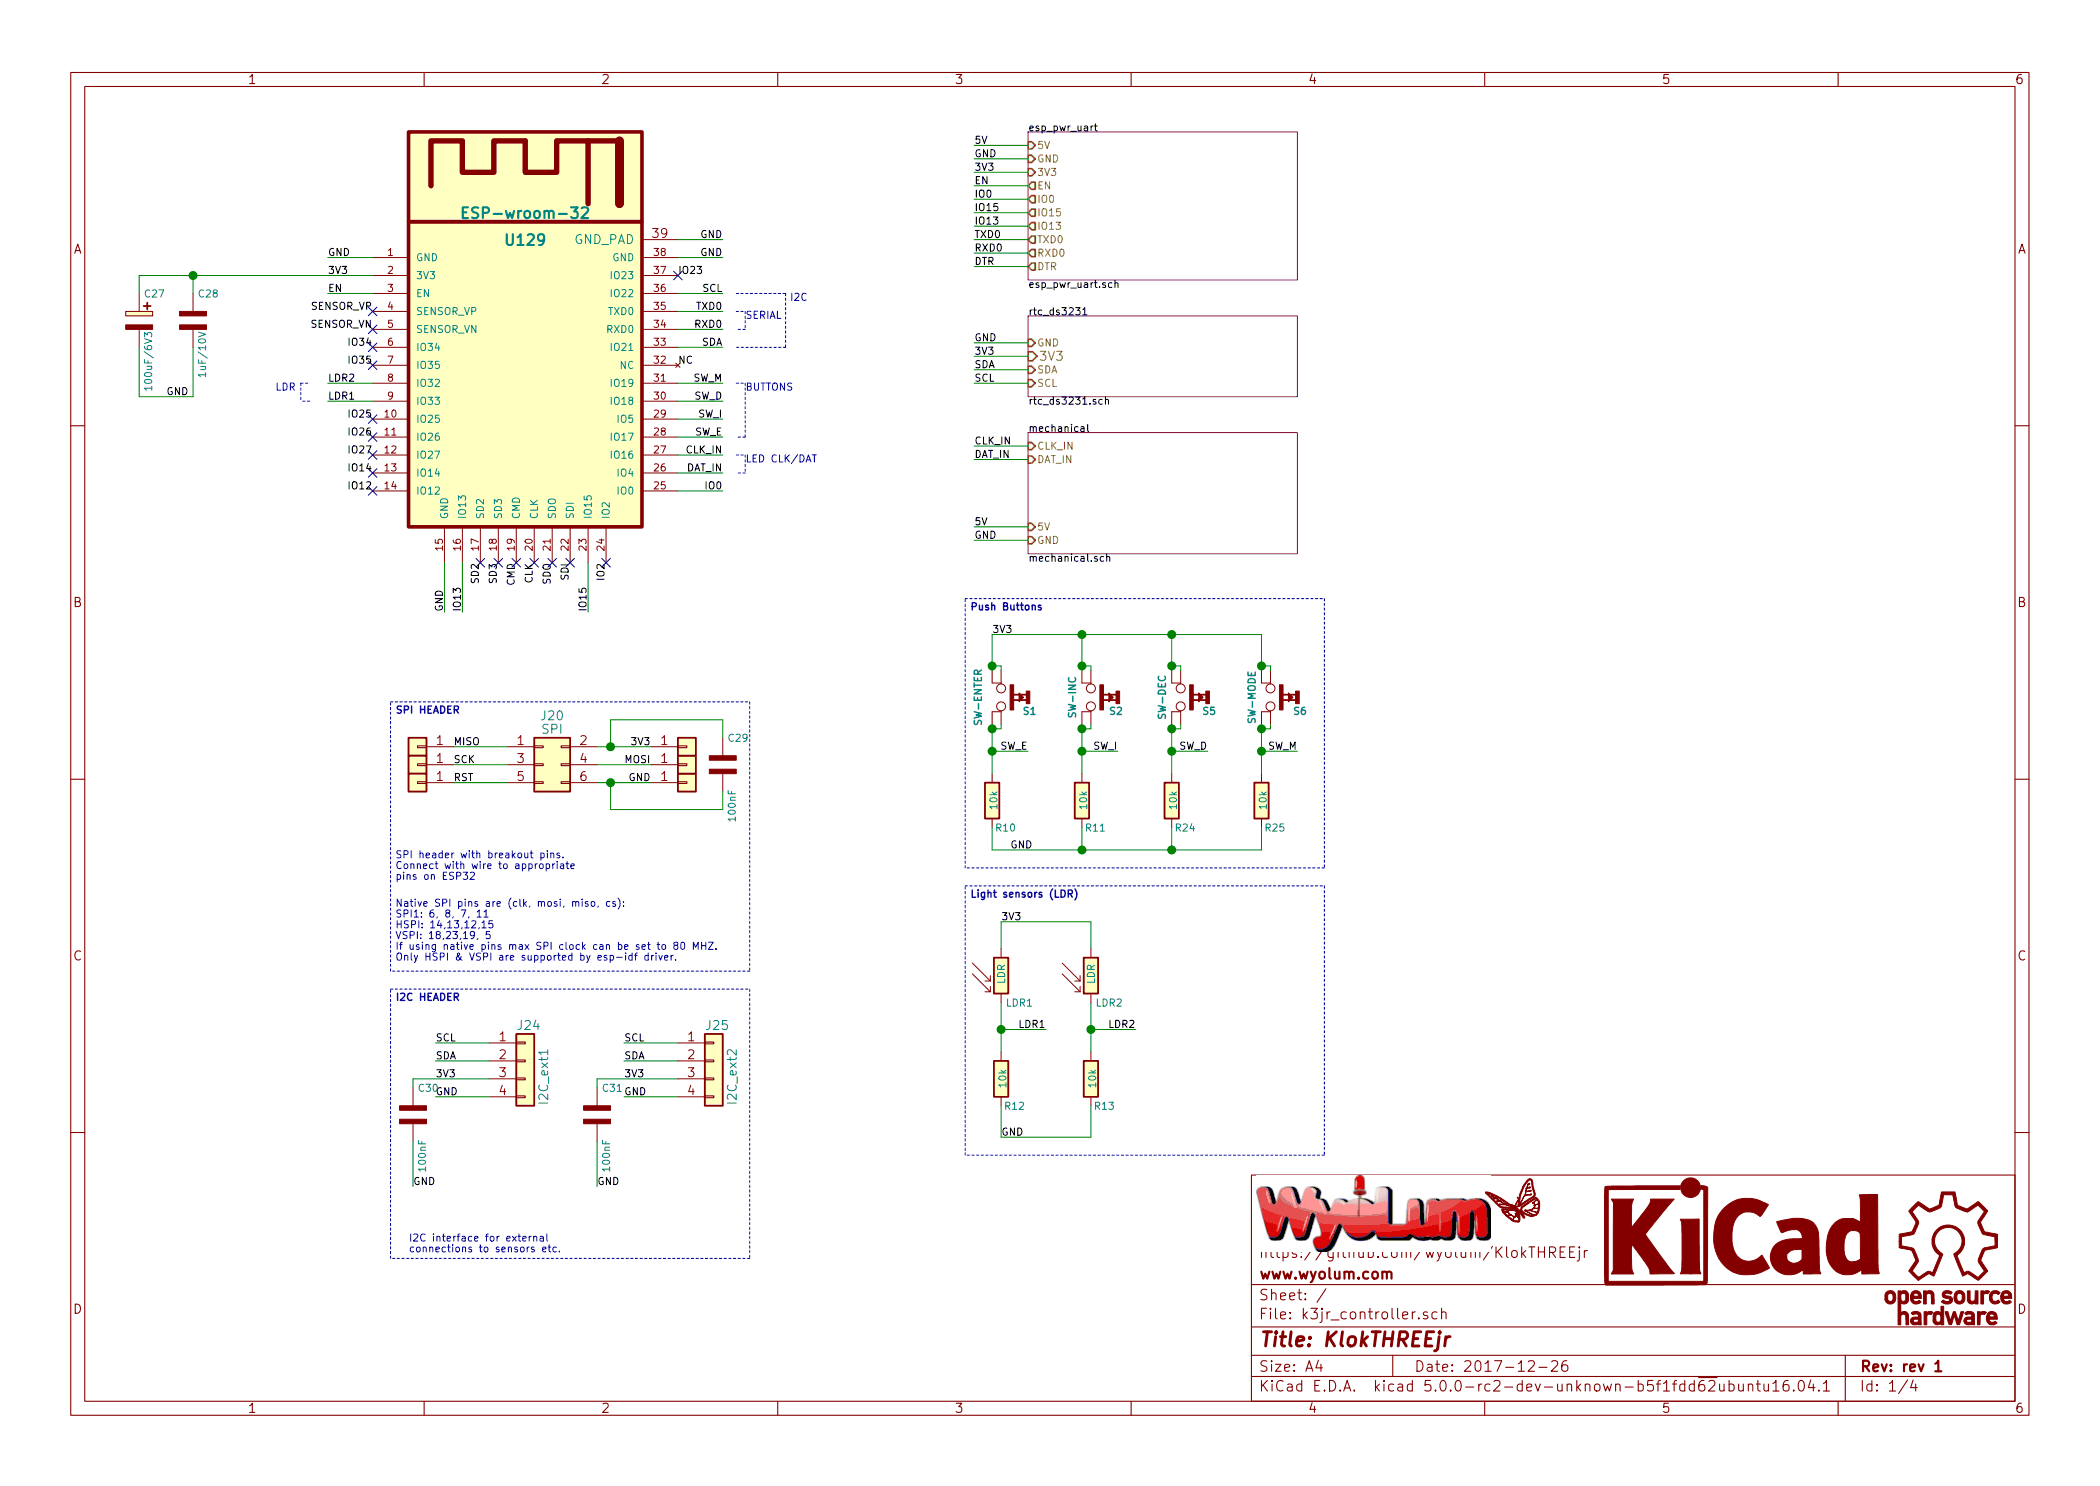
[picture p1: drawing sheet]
EESchema Schematic File Version 4
EELAYER 26 0
EELAYER END
$Descr A4 11693 8268
encoding utf-8
Sheet 1 4
Title "KlokTHREEjr"
Date "2017-12-26"
Rev "rev 1"
Comp "www.wyolum.com"
Comment1 "https://github.com/wyolum/KlokTHREEjr"
Comment2 ""
Comment3 ""
Comment4 ""
$EndDescr
Text Label 4025 1625 2    40   ~ 0
SCL
Text Label 4025 1925 2    40   ~ 0
SDA
Text Label 4025 2625 2    40   ~ 0
DAT_IN
Text Label 1825 2225 0    40   ~ 0
LDR1
Text Label 1825 2125 0    40   ~ 0
LDR2
$Comp
L KlokTHREEjr:R R24
U 1 1
P 6525 4450
F 0 "R24" H 6600 4300 40  0000 C CNN
F 1 "10k" V 6532 4451 40  0000 C CNN
F 2 "k3jr_controller_libs:r_0805" V 6455 4450 30  0001 C CNN
F 3 "" H 6525 4450 30  0000 C CNN
	1    6525 4450
	1    0    0    -1  
$EndComp
$Comp
L KlokTHREEjr:R R25
U 1 1
P 7025 4450
F 0 "R25" H 7100 4300 40  0000 C CNN
F 1 "10k" V 7032 4451 40  0000 C CNN
F 2 "k3jr_controller_libs:r_0805" V 6955 4450 30  0001 C CNN
F 3 "" H 7025 4450 30  0000 C CNN
	1    7025 4450
	1    0    0    -1  
$EndComp
Text Label 6725 4175 2    40   ~ 0
SW_D
Text Label 7225 4175 2    40   ~ 0
SW_M
Text Notes 5400 3400 0    40   ~ 8
Push Buttons
Wire Wire Line
	6525 4025 6525 4050
Wire Wire Line
	7025 4025 7025 4050
Wire Wire Line
	6525 4175 6725 4175
Connection ~ 6525 4175
Wire Wire Line
	7025 4175 7225 4175
Connection ~ 7025 4175
Wire Wire Line
	7025 4725 7025 4600
Wire Wire Line
	5525 4725 6025 4725
Wire Wire Line
	6525 4725 6525 4600
Wire Wire Line
	6525 3525 6525 3700
Wire Wire Line
	5525 3525 6025 3525
Wire Wire Line
	7025 3525 7025 3700
$Comp
L KlokTHREEjr:R R12
U 1 1
P 5575 6000
F 0 "R12" H 5650 5850 40  0000 C CNN
F 1 "10k" V 5582 6001 40  0000 C CNN
F 2 "k3jr_controller_libs:r_0805" V 5505 6000 30  0001 C CNN
F 3 "" H 5575 6000 30  0000 C CNN
	1    5575 6000
	1    0    0    -1  
$EndComp
Text Label 5825 5725 2    40   ~ 0
LDR1
Text Label 5575 6325 0    40   ~ 0
GND
Wire Wire Line
	5575 5125 5575 5275
Wire Wire Line
	5575 5575 5575 5725
Wire Wire Line
	5575 6150 5575 6325
Wire Wire Line
	5575 5725 5825 5725
Connection ~ 5575 5725
Wire Wire Line
	5575 5125 6075 5125
Wire Wire Line
	5575 6325 6075 6325
$Comp
L KlokTHREEjr:R R13
U 1 1
P 6075 6000
F 0 "R13" H 6150 5850 40  0000 C CNN
F 1 "10k" V 6082 6001 40  0000 C CNN
F 2 "k3jr_controller_libs:r_0805" V 6005 6000 30  0001 C CNN
F 3 "" H 6075 6000 30  0000 C CNN
	1    6075 6000
	1    0    0    -1  
$EndComp
Text Label 6325 5725 2    40   ~ 0
LDR2
Wire Wire Line
	6075 5125 6075 5275
Wire Wire Line
	6075 5575 6075 5725
Wire Wire Line
	6075 6325 6075 6150
Wire Wire Line
	6075 5725 6325 5725
Connection ~ 6075 5725
Text Notes 5400 5000 0    40   ~ 8
Light sensors (LDR)
$Comp
L KlokTHREEjr:ESP-wroom-32 U129
U 1 1
P 2925 2925
F 0 "U129" H 2925 4525 60  0000 C CNB
F 1 "ESP-wroom-32" H 2925 4675 60  0000 C CNB
F 2 "k3jr_controller_libs:esp_wroom_32" H 2925 2925 60  0001 C CNN
F 3 "" H 2925 2925 60  0001 C CNN
F 4 "mfr_pn" H 2925 2925 60  0001 C CNN "manf#"
	1    2925 2925
	1    0    0    -1  
$EndComp
$Sheet
S 5725 2400 1500 675 
U 5A47432D
F0 "mechanical" 40
F1 "mechanical.sch" 40
F2 "CLK_IN" I L 5725 2475 40 
F3 "DAT_IN" I L 5725 2550 40 
F4 "5V" I L 5725 2925 40 
F5 "GND" I L 5725 3000 40 
$EndSheet
$Sheet
S 5725 1750 1500 450 
U 5A447BD8
F0 "rtc_ds3231" 40
F1 "rtc_ds3231.sch" 40
F2 "GND" I L 5725 1900 40 
F3 "SDA" I L 5725 2050 40 
F4 "SCL" I L 5725 2125 40 
F5 "3V3" I L 5725 1975 50 
$EndSheet
Wire Wire Line
	5425 1900 5725 1900
Wire Wire Line
	5425 2050 5725 2050
Wire Wire Line
	5725 2125 5425 2125
Text Label 5425 1900 0    40   ~ 0
GND
Text Label 5425 2050 0    40   ~ 0
SDA
Text Label 5425 2125 0    40   ~ 0
SCL
$Sheet
S 5725 725  1500 825 
U 5A452227
F0 "esp_pwr_uart" 40
F1 "esp_pwr_uart.sch" 40
F2 "GND" I L 5725 875 40 
F3 "5V" I L 5725 800 40 
F4 "3V3" I L 5725 950 40 
F5 "EN" O L 5725 1025 40 
F6 "IO0" O L 5725 1100 40 
F7 "IO15" O L 5725 1175 40 
F8 "IO13" O L 5725 1250 40 
F9 "TXD0" O L 5725 1325 40 
F10 "RXD0" O L 5725 1400 40 
F11 "DTR" O L 5725 1475 40 
$EndSheet
Wire Wire Line
	5425 800  5725 800 
Wire Wire Line
	5725 875  5425 875 
Wire Wire Line
	5425 950  5725 950 
Text Label 5425 800  0    40   ~ 0
5V
Text Label 5425 875  0    40   ~ 0
GND
Text Label 5425 950  0    40   ~ 0
3V3
Wire Wire Line
	2075 1425 1825 1425
Wire Wire Line
	2075 1625 1825 1625
Wire Wire Line
	2075 2125 1825 2125
Wire Wire Line
	1825 2225 2075 2225
Wire Wire Line
	4025 1425 3775 1425
Wire Wire Line
	3775 1725 4025 1725
Wire Wire Line
	4025 1825 3775 1825
Wire Wire Line
	4025 2125 3775 2125
Wire Wire Line
	3775 2225 4025 2225
Wire Wire Line
	4025 2325 3775 2325
Wire Wire Line
	3775 2425 4025 2425
Wire Wire Line
	4025 2525 3775 2525
Wire Wire Line
	3775 2625 4025 2625
Wire Wire Line
	4025 2725 3775 2725
Wire Wire Line
	2475 3125 2475 3400
Wire Wire Line
	2575 3400 2575 3125
Wire Wire Line
	3275 3125 3275 3400
Text Label 1825 1425 0    40   ~ 0
GND
Text Label 1825 1525 0    40   ~ 0
3V3
Text Label 2475 3400 1    40   ~ 0
GND
Text Label 4025 1425 2    40   ~ 0
GND
$Comp
L KlokTHREEjr:LDR03 LDR1
U 1 1
P 5575 5425
F 0 "LDR1" H 5600 5275 40  0000 L CNN
F 1 "LDR" V 5575 5375 40  0000 L CNN
F 2 "k3jr_controller_libs:r_0805_ldr_2" V 5750 5425 50  0001 C CNN
F 3 "" H 5575 5375 50  0000 C CNN
	1    5575 5425
	1    0    0    -1  
$EndComp
$Comp
L KlokTHREEjr:LDR03 LDR2
U 1 1
P 6075 5425
F 0 "LDR2" H 6100 5275 40  0000 L CNN
F 1 "LDR" V 6075 5375 40  0000 L CNN
F 2 "k3jr_controller_libs:r_0805_ldr_2" V 6250 5425 50  0001 C CNN
F 3 "" H 6075 5375 50  0000 C CNN
	1    6075 5425
	1    0    0    -1  
$EndComp
$Comp
L KlokTHREEjr:SW-SPST-M S5
U 1 1
P 6575 3875
F 0 "S5" V 6650 4075 40  0000 R CNB
F 1 "SW-DEC" H 6575 3775 40  0000 C CNB
F 2 "k3jr_controller_libs:SW_SMD" H 6575 3875 60  0001 C CNN
F 3 "" H 6575 3875 60  0000 C CNN
	1    6575 3875
	0    1    1    0   
$EndComp
$Comp
L KlokTHREEjr:SW-SPST-M S6
U 1 1
P 7075 3875
F 0 "S6" V 7150 4000 40  0000 L CNB
F 1 "SW-MODE" H 7075 3775 40  0000 C CNB
F 2 "k3jr_controller_libs:SW_SMD" H 7075 3875 60  0001 C CNN
F 3 "" H 7075 3875 60  0000 C CNN
	1    7075 3875
	0    1    1    0   
$EndComp
Wire Wire Line
	6575 4025 6575 4050
Wire Wire Line
	6575 4050 6525 4050
Connection ~ 6525 4050
Wire Wire Line
	7075 4025 7075 4050
Wire Wire Line
	7075 4050 7025 4050
Connection ~ 7025 4050
Wire Wire Line
	7075 3725 7075 3700
Wire Wire Line
	7075 3700 7025 3700
Connection ~ 7025 3700
Wire Wire Line
	6575 3725 6575 3700
Wire Wire Line
	6575 3700 6525 3700
Connection ~ 6525 3700
Text Label 1825 1625 0    40   ~ 0
EN
Text Label 4025 1725 2    40   ~ 0
TXD0
Text Label 4025 1825 2    40   ~ 0
RXD0
Text Label 3275 3400 1    40   ~ 0
IO15
Text Label 2575 3400 1    40   ~ 0
IO13
Text Label 4025 2725 2    40   ~ 0
IO0
Wire Wire Line
	5725 1025 5425 1025
Wire Wire Line
	5425 1100 5725 1100
Wire Wire Line
	5725 1175 5425 1175
Wire Wire Line
	5425 1250 5725 1250
Wire Wire Line
	5725 1325 5425 1325
Wire Wire Line
	5425 1400 5725 1400
Wire Wire Line
	5425 1475 5725 1475
Text Label 5425 1025 0    40   ~ 0
EN
Text Label 5425 1100 0    40   ~ 0
IO0
Text Label 5425 1175 0    40   ~ 0
IO15
Text Label 5425 1250 0    40   ~ 0
IO13
Text Label 5425 1325 0    40   ~ 0
TXD0
Text Label 5425 1400 0    40   ~ 0
RXD0
Text Label 5425 1475 0    40   ~ 0
DTR
Text Label 4025 2525 2    40   ~ 0
CLK_IN
$Comp
L KlokTHREEjr:R R10
U 1 1
P 5525 4450
F 0 "R10" H 5600 4300 40  0000 C CNN
F 1 "10k" V 5532 4451 40  0000 C CNN
F 2 "k3jr_controller_libs:r_0805" V 5455 4450 30  0001 C CNN
F 3 "" H 5525 4450 30  0000 C CNN
	1    5525 4450
	1    0    0    -1  
$EndComp
$Comp
L KlokTHREEjr:R R11
U 1 1
P 6025 4450
F 0 "R11" H 6100 4300 40  0000 C CNN
F 1 "10k" V 6032 4451 40  0000 C CNN
F 2 "k3jr_controller_libs:r_0805" V 5955 4450 30  0001 C CNN
F 3 "" H 6025 4450 30  0000 C CNN
	1    6025 4450
	1    0    0    -1  
$EndComp
Text Label 5625 4725 0    40   ~ 0
GND
Text Label 5725 4175 2    40   ~ 0
SW_E
Text Label 6225 4175 2    40   ~ 0
SW_I
Wire Wire Line
	5525 4025 5525 4050
Wire Wire Line
	6025 4025 6025 4050
Wire Wire Line
	5525 4175 5725 4175
Connection ~ 5525 4175
Wire Wire Line
	6025 4175 6225 4175
Connection ~ 6025 4175
Wire Wire Line
	6025 4600 6025 4725
Wire Wire Line
	5525 4725 5525 4600
Wire Wire Line
	5525 3525 5525 3700
Wire Wire Line
	6025 3525 6025 3700
$Comp
L KlokTHREEjr:SW-SPST-M S1
U 1 1
P 5575 3875
F 0 "S1" V 5650 4075 40  0000 R CNB
F 1 "SW-ENTER" H 5575 3750 40  0000 C CNB
F 2 "k3jr_controller_libs:SW_SMD" H 5575 3875 60  0001 C CNN
F 3 "" H 5575 3875 60  0000 C CNN
	1    5575 3875
	0    1    1    0   
$EndComp
$Comp
L KlokTHREEjr:SW-SPST-M S2
U 1 1
P 6075 3875
F 0 "S2" V 6150 3975 40  0000 L CNB
F 1 "SW-INC" H 6075 3775 40  0000 C CNB
F 2 "k3jr_controller_libs:SW_SMD" H 6075 3875 60  0001 C CNN
F 3 "" H 6075 3875 60  0000 C CNN
	1    6075 3875
	0    1    1    0   
$EndComp
Wire Wire Line
	5575 4025 5575 4050
Wire Wire Line
	5575 4050 5525 4050
Connection ~ 5525 4050
Wire Wire Line
	6075 4025 6075 4050
Wire Wire Line
	6075 4050 6025 4050
Connection ~ 6025 4050
Wire Wire Line
	6075 3725 6075 3700
Wire Wire Line
	6075 3700 6025 3700
Connection ~ 6025 3700
Wire Wire Line
	5575 3725 5575 3700
Wire Wire Line
	5575 3700 5525 3700
Connection ~ 5525 3700
Connection ~ 6525 3525
Connection ~ 6025 3525
Connection ~ 6525 4725
Connection ~ 6025 4725
Text Label 4025 2425 2    40   ~ 0
SW_E
Text Label 4025 2325 2    40   ~ 0
SW_I
Text Label 4025 2225 2    40   ~ 0
SW_D
Text Label 4025 2125 2    40   ~ 0
SW_M
Wire Notes Line
	4100 2125 4150 2125
Wire Notes Line
	4150 2125 4150 2425
Wire Notes Line
	4150 2425 4100 2425
Wire Notes Line
	4100 2525 4150 2525
Wire Notes Line
	4150 2525 4150 2625
Wire Notes Line
	4150 2625 4100 2625
Text Notes 4150 2175 0    40   ~ 0
BUTTONS
Text Notes 4150 2575 0    40   ~ 0
LED CLK/DAT
Text Notes 4500 1675 2    40   ~ 0
I2C
Wire Notes Line
	4100 1725 4150 1725
Wire Notes Line
	4150 1725 4150 1825
Wire Notes Line
	4150 1825 4100 1825
Text Notes 4150 1775 0    40   ~ 0
SERIAL
Wire Notes Line
	1725 2225 1675 2225
Wire Notes Line
	1675 2125 1725 2125
Text Notes 1650 2175 2    40   ~ 0
LDR
$Comp
L KlokTHREEjr:C_POL C27
U 1 1
P 775 1775
F 0 "C27" H 800 1925 40  0000 L CNN
F 1 "100uF/6V3" V 825 1375 40  0000 L CNN
F 2 "k3jr_controller_libs:c_2917" H 775 1775 60  0001 C CNN
F 3 "" H 775 1775 60  0000 C CNN
	1    775  1775
	1    0    0    -1  
$EndComp
$Comp
L KlokTHREEjr:C_NP C28
U 1 1
P 1075 1775
F 0 "C28" H 1100 1925 40  0000 L CNN
F 1 "1uF/10V" V 1125 1450 40  0000 L CNN
F 2 "k3jr_controller_libs:c_0805" H 1075 1775 60  0001 C CNN
F 3 "" H 1075 1775 60  0000 C CNN
	1    1075 1775
	1    0    0    -1  
$EndComp
Wire Wire Line
	775  1525 775  1625
Wire Wire Line
	775  1525 1075 1525
Wire Wire Line
	1075 1525 1075 1625
Connection ~ 1075 1525
Wire Wire Line
	775  1925 775  2200
Wire Wire Line
	775  2200 1075 2200
Wire Wire Line
	1075 2200 1075 1925
Text Label 925  2200 0    40   ~ 0
GND
NoConn ~ 2075 1725
NoConn ~ 2075 1825
NoConn ~ 3375 3125
NoConn ~ 3175 3125
NoConn ~ 3075 3125
NoConn ~ 2975 3125
NoConn ~ 2875 3125
NoConn ~ 2775 3125
NoConn ~ 2675 3125
NoConn ~ 3775 1525
NoConn ~ 2075 1925
Wire Wire Line
	3775 1325 4025 1325
Text Label 4025 1325 2    40   ~ 0
GND
Wire Wire Line
	6525 4175 6525 4300
Wire Wire Line
	7025 4175 7025 4300
Wire Wire Line
	5575 5725 5575 5850
Wire Wire Line
	6075 5725 6075 5850
Wire Wire Line
	6525 4050 6525 4175
Wire Wire Line
	7025 4050 7025 4175
Wire Wire Line
	7025 3700 7025 3725
Wire Wire Line
	6525 3700 6525 3725
Wire Wire Line
	5525 4175 5525 4300
Wire Wire Line
	6025 4175 6025 4300
Wire Wire Line
	5525 4050 5525 4175
Wire Wire Line
	6025 4050 6025 4175
Wire Wire Line
	6025 3700 6025 3725
Wire Wire Line
	5525 3700 5525 3725
Wire Wire Line
	6525 3525 7025 3525
Wire Wire Line
	6025 3525 6525 3525
Wire Wire Line
	6525 4725 7025 4725
Wire Wire Line
	6025 4725 6525 4725
Wire Wire Line
	1075 1525 2075 1525
Wire Wire Line
	5725 2475 5425 2475
Wire Wire Line
	5425 2550 5725 2550
Wire Wire Line
	5725 2925 5425 2925
Wire Wire Line
	5425 3000 5725 3000
Text Label 5425 2475 0    40   ~ 0
CLK_IN
Text Label 5425 2550 0    40   ~ 0
DAT_IN
Text Label 5425 2925 0    40   ~ 0
5V
Text Label 5425 3000 0    40   ~ 0
GND
$Comp
L KlokTHREEjr:LOGO_WL G1
U 1 1
P 8450 6700
F 0 "G1" H 8450 6564 60  0001 C CNN
F 1 "LOGO_WL" H 8450 6836 60  0001 C CNN
F 2 "k3jr_controller_libs:Logo-WL3" H 8450 6700 60  0001 C CNN
F 3 "" H 8450 6700 60  0001 C CNN
F 4 "Value" H 8450 6700 50  0001 C CNN "manf#"
	1    8450 6700
	1    0    0    -1  
$EndComp
$Comp
L KlokTHREEjr:OSHW G3
U 1 1
P 10850 7000
F 0 "G3" H 10850 6950 40  0001 C CNN
F 1 "OSHW" H 10850 7100 40  0001 C CNN
F 2 "k3jr_controller_libs:OSHW_6mm" H 10850 7000 60  0001 C CNN
F 3 "" H 10850 7000 60  0000 C CNN
F 4 "Value" H 10850 7000 50  0001 C CNN "manf#"
	1    10850 7000
	1    0    0    -1  
$EndComp
$Comp
L KlokTHREEjr:KiCad G2
U 1 1
P 9700 6850
F 0 "G2" H 9700 6582 60  0001 C CNN
F 1 "KiCad" H 9700 7118 60  0001 C CNN
F 2 "k3jr_controller_libs:KiCad-Logo2_6mm_SilkScreen" H 9700 6850 60  0001 C CNN
F 3 "" H 9700 6850 60  0001 C CNN
F 4 "Value" H 9700 6850 50  0001 C CNN "manf#"
	1    9700 6850
	1    0    0    -1  
$EndComp
NoConn ~ 2075 2525
Text Label 2075 1725 2    40   ~ 0
SENSOR_VP
Text Label 2075 1825 2    40   ~ 0
SENSOR_VN
Text Label 2075 2525 2    40   ~ 0
IO27
Text Label 2675 3125 3    40   ~ 0
SD2
Text Label 2775 3125 3    40   ~ 0
SD3
Text Label 2875 3125 3    40   ~ 0
CMD
Text Label 2975 3125 3    40   ~ 0
CLK
Text Label 3075 3125 3    40   ~ 0
SDO
Text Label 3175 3125 3    40   ~ 0
SDI
Text Label 3375 3125 3    40   ~ 0
IO2
Text Label 3775 1525 0    40   ~ 0
IO23
NoConn ~ 2075 2025
Text Label 3775 2025 0    40   ~ 0
NC
Wire Wire Line
	5725 1975 5425 1975
Text Label 5425 1975 0    40   ~ 0
3V3
Text Notes 2200 5350 0    40   ~ 0
Native SPI pins are (clk, mosi, miso, cs):\nSPI1: 6, 8, 7, 11\nHSPI: 14,13,12,15\nVSPI: 18,23,19, 5\nIf using native pins max SPI clock can be set to 80 MHZ.\nOnly HSPI & VSPI are supported by esp-idf driver.
$Comp
L KlokTHREEjr:Conn_02x03_Odd_Even J20
U 1 1
P 3025 4250
F 0 "J20" H 3075 4525 50  0000 C CNN
F 1 "SPI" H 3075 4450 50  0000 C CNN
F 2 "k3jr_controller_libs:Header_ISP" H 3025 4250 50  0001 C CNN
F 3 "~" H 3025 4250 50  0001 C CNN
	1    3025 4250
	1    0    0    -1  
$EndComp
Wire Wire Line
	2825 4150 2525 4150
Wire Wire Line
	2525 4250 2825 4250
Wire Wire Line
	2825 4350 2525 4350
Wire Wire Line
	3325 4350 3400 4350
Wire Wire Line
	3625 4250 3325 4250
Wire Wire Line
	3325 4150 3400 4150
Text Label 2525 4150 0    40   ~ 0
MISO
Text Label 3625 4150 2    40   ~ 0
3V3
Text Label 3625 4250 2    40   ~ 0
MOSI
Text Label 3625 4350 2    40   ~ 0
GND
Text Label 2525 4250 0    40   ~ 0
SCK
Text Label 2525 4350 0    40   ~ 0
RST
NoConn ~ 2075 2625
Text Label 2075 2625 2    40   ~ 0
IO14
Text Label 2075 2725 2    40   ~ 0
IO12
NoConn ~ 2075 2725
$Comp
L KlokTHREEjr:Conn_01x01 J17
U 1 1
P 2325 4150
F 0 "J17" H 2225 4000 50  0001 C CNN
F 1 "MISO" H 2225 4000 50  0001 C CNN
F 2 "k3jr_controller_libs:BreakOutPad" H 2325 4150 50  0001 C CNN
F 3 "~" H 2325 4150 50  0001 C CNN
	1    2325 4150
	-1   0    0    1   
$EndComp
$Comp
L KlokTHREEjr:Conn_01x01 J19
U 1 1
P 2325 4250
F 0 "J19" H 2225 4100 50  0001 C CNN
F 1 "SCK" H 2225 4100 50  0001 C CNN
F 2 "k3jr_controller_libs:BreakOutPad" H 2325 4250 50  0001 C CNN
F 3 "~" H 2325 4250 50  0001 C CNN
F 4 "mfr_pn" H 2325 4250 50  0001 C CNN "manf#"
	1    2325 4250
	-1   0    0    1   
$EndComp
$Comp
L KlokTHREEjr:Conn_01x01 J22
U 1 1
P 2325 4350
F 0 "J22" H 2225 4200 50  0001 C CNN
F 1 "RST" H 2225 4200 50  0001 C CNN
F 2 "k3jr_controller_libs:BreakOutPad" H 2325 4350 50  0001 C CNN
F 3 "~" H 2325 4350 50  0001 C CNN
F 4 "mfr_pn" H 2325 4350 50  0001 C CNN "manf#"
	1    2325 4350
	-1   0    0    1   
$EndComp
$Comp
L KlokTHREEjr:Conn_01x01 J23
U 1 1
P 3825 4350
F 0 "J23" H 3725 4200 50  0001 C CNN
F 1 "GND" H 3725 4200 50  0001 C CNN
F 2 "k3jr_controller_libs:BreakOutPad" H 3825 4350 50  0001 C CNN
F 3 "~" H 3825 4350 50  0001 C CNN
F 4 "mfr_pn" H 3825 4350 50  0001 C CNN "manf#"
	1    3825 4350
	1    0    0    -1  
$EndComp
$Comp
L KlokTHREEjr:Conn_01x01 J21
U 1 1
P 3825 4250
F 0 "J21" H 3725 4100 50  0001 C CNN
F 1 "MOSI" H 3725 4100 50  0001 C CNN
F 2 "k3jr_controller_libs:BreakOutPad" H 3825 4250 50  0001 C CNN
F 3 "~" H 3825 4250 50  0001 C CNN
F 4 "mfr_pn" H 3825 4250 50  0001 C CNN "manf#"
	1    3825 4250
	1    0    0    -1  
$EndComp
$Comp
L KlokTHREEjr:Conn_01x01 J18
U 1 1
P 3825 4150
F 0 "J18" H 3725 4000 50  0001 C CNN
F 1 "3V3" H 3725 4000 50  0001 C CNN
F 2 "k3jr_controller_libs:BreakOutPad" H 3825 4150 50  0001 C CNN
F 3 "~" H 3825 4150 50  0001 C CNN
F 4 "mfr_pn" H 3825 4150 50  0001 C CNN "manf#"
	1    3825 4150
	1    0    0    -1  
$EndComp
Text Notes 2200 4900 0    40   ~ 0
SPI header with breakout pins.\nConnect with wire to appropriate\npins on ESP32
Wire Notes Line
	5375 3325 7375 3325
Wire Notes Line
	7375 3325 7375 4825
Wire Notes Line
	7375 4825 5375 4825
Wire Notes Line
	5375 4825 5375 3325
Wire Notes Line
	7375 4925 7375 6425
Wire Notes Line
	7375 6425 5375 6425
Wire Notes Line
	5375 6425 5375 4925
Wire Notes Line
	5375 4925 7375 4925
$Comp
L KlokTHREEjr:Conn_01x04 J24
U 1 1
P 2925 5900
F 0 "J24" H 2875 6100 50  0000 L CNN
F 1 "I2C_ext1" V 3025 5650 50  0000 L CNN
F 2 "k3jr_controller_libs:Header_4x1" H 2925 5900 50  0001 C CNN
F 3 "~" H 2925 5900 50  0001 C CNN
	1    2925 5900
	1    0    0    -1  
$EndComp
Text Label 2425 5900 0    40   ~ 0
SDA
Text Label 2425 5800 0    40   ~ 0
SCL
Text Label 2425 6000 0    40   ~ 0
3V3
Text Label 2425 6100 0    40   ~ 0
GND
Wire Wire Line
	2725 5800 2425 5800
Wire Wire Line
	2425 5900 2725 5900
Wire Wire Line
	2425 6100 2725 6100
$Comp
L KlokTHREEjr:Conn_01x04 J25
U 1 1
P 3975 5900
F 0 "J25" H 3925 6100 50  0000 L CNN
F 1 "I2C_ext2" V 4075 5650 50  0000 L CNN
F 2 "k3jr_controller_libs:Header_4x1" H 3975 5900 50  0001 C CNN
F 3 "~" H 3975 5900 50  0001 C CNN
	1    3975 5900
	1    0    0    -1  
$EndComp
Text Label 3475 5900 0    40   ~ 0
SDA
Text Label 3475 5800 0    40   ~ 0
SCL
Text Label 3475 6000 0    40   ~ 0
3V3
Text Label 3475 6100 0    40   ~ 0
GND
Wire Wire Line
	3775 5800 3475 5800
Wire Wire Line
	3475 5900 3775 5900
Wire Wire Line
	3475 6100 3775 6100
Text Notes 2275 6975 0    40   ~ 0
I2C interface for external\nconnections to sensors etc.\n
Wire Notes Line
	2175 3900 4175 3900
Wire Notes Line
	4175 3900 4175 5400
Wire Notes Line
	4175 5400 2175 5400
Wire Notes Line
	2175 5400 2175 3900
Text Notes 2200 3975 0    40   ~ 8
SPI HEADER
Wire Notes Line
	2175 5500 4175 5500
Wire Notes Line
	4175 5500 4175 7000
Wire Notes Line
	4175 7000 2175 7000
Wire Notes Line
	2175 7000 2175 5500
Text Notes 2200 5575 0    40   ~ 8
I2C HEADER
$Comp
L KlokTHREEjr:C_NP C29
U 1 1
P 4025 4250
F 0 "C29" H 4050 4400 40  0000 L CNN
F 1 "100nF" V 4075 3925 40  0000 L CNN
F 2 "k3jr_controller_libs:c_0805" H 4025 4250 60  0001 C CNN
F 3 "" H 4025 4250 60  0000 C CNN
	1    4025 4250
	1    0    0    -1  
$EndComp
$Comp
L KlokTHREEjr:C_NP C31
U 1 1
P 3325 6200
F 0 "C31" H 3350 6350 40  0000 L CNN
F 1 "100nF" V 3375 5875 40  0000 L CNN
F 2 "k3jr_controller_libs:c_0805" H 3325 6200 60  0001 C CNN
F 3 "" H 3325 6200 60  0000 C CNN
	1    3325 6200
	1    0    0    -1  
$EndComp
$Comp
L KlokTHREEjr:C_NP C30
U 1 1
P 2300 6200
F 0 "C30" H 2325 6350 40  0000 L CNN
F 1 "100nF" V 2350 5875 40  0000 L CNN
F 2 "k3jr_controller_libs:c_0805" H 2300 6200 60  0001 C CNN
F 3 "" H 2300 6200 60  0000 C CNN
	1    2300 6200
	1    0    0    -1  
$EndComp
Wire Wire Line
	3325 6000 3325 6050
Wire Wire Line
	3325 6000 3775 6000
Wire Wire Line
	2300 6000 2300 6050
Wire Wire Line
	2300 6000 2725 6000
Wire Wire Line
	2300 6350 2300 6600
Wire Wire Line
	3325 6600 3325 6350
Text Label 3325 6600 0    40   ~ 0
GND
Text Label 2300 6600 0    40   ~ 0
GND
Wire Wire Line
	4025 4100 4025 4000
Wire Wire Line
	4025 4000 3400 4000
Wire Wire Line
	3400 4000 3400 4150
Connection ~ 3400 4150
Wire Wire Line
	3400 4150 3625 4150
Wire Wire Line
	3400 4350 3400 4500
Wire Wire Line
	3400 4500 4025 4500
Wire Wire Line
	4025 4500 4025 4400
Connection ~ 3400 4350
Wire Wire Line
	3400 4350 3625 4350
Text Label 2075 1925 2    40   ~ 0
IO34
Text Label 2075 2025 2    40   ~ 0
IO35
Wire Wire Line
	4025 1625 3775 1625
Wire Wire Line
	3775 1925 4025 1925
Wire Notes Line
	4100 1625 4375 1625
Wire Notes Line
	4375 1625 4375 1925
Wire Notes Line
	4375 1925 4100 1925
Text Label 5525 3525 0    40   ~ 0
3V3
Text Label 5575 5125 0    40   ~ 0
3V3
Wire Notes Line
	1675 2125 1675 2225
NoConn ~ 2075 2325
NoConn ~ 2075 2425
Text Label 2075 2325 2    40   ~ 0
IO25
Text Label 2075 2425 2    40   ~ 0
IO26
$EndSCHEMATC
